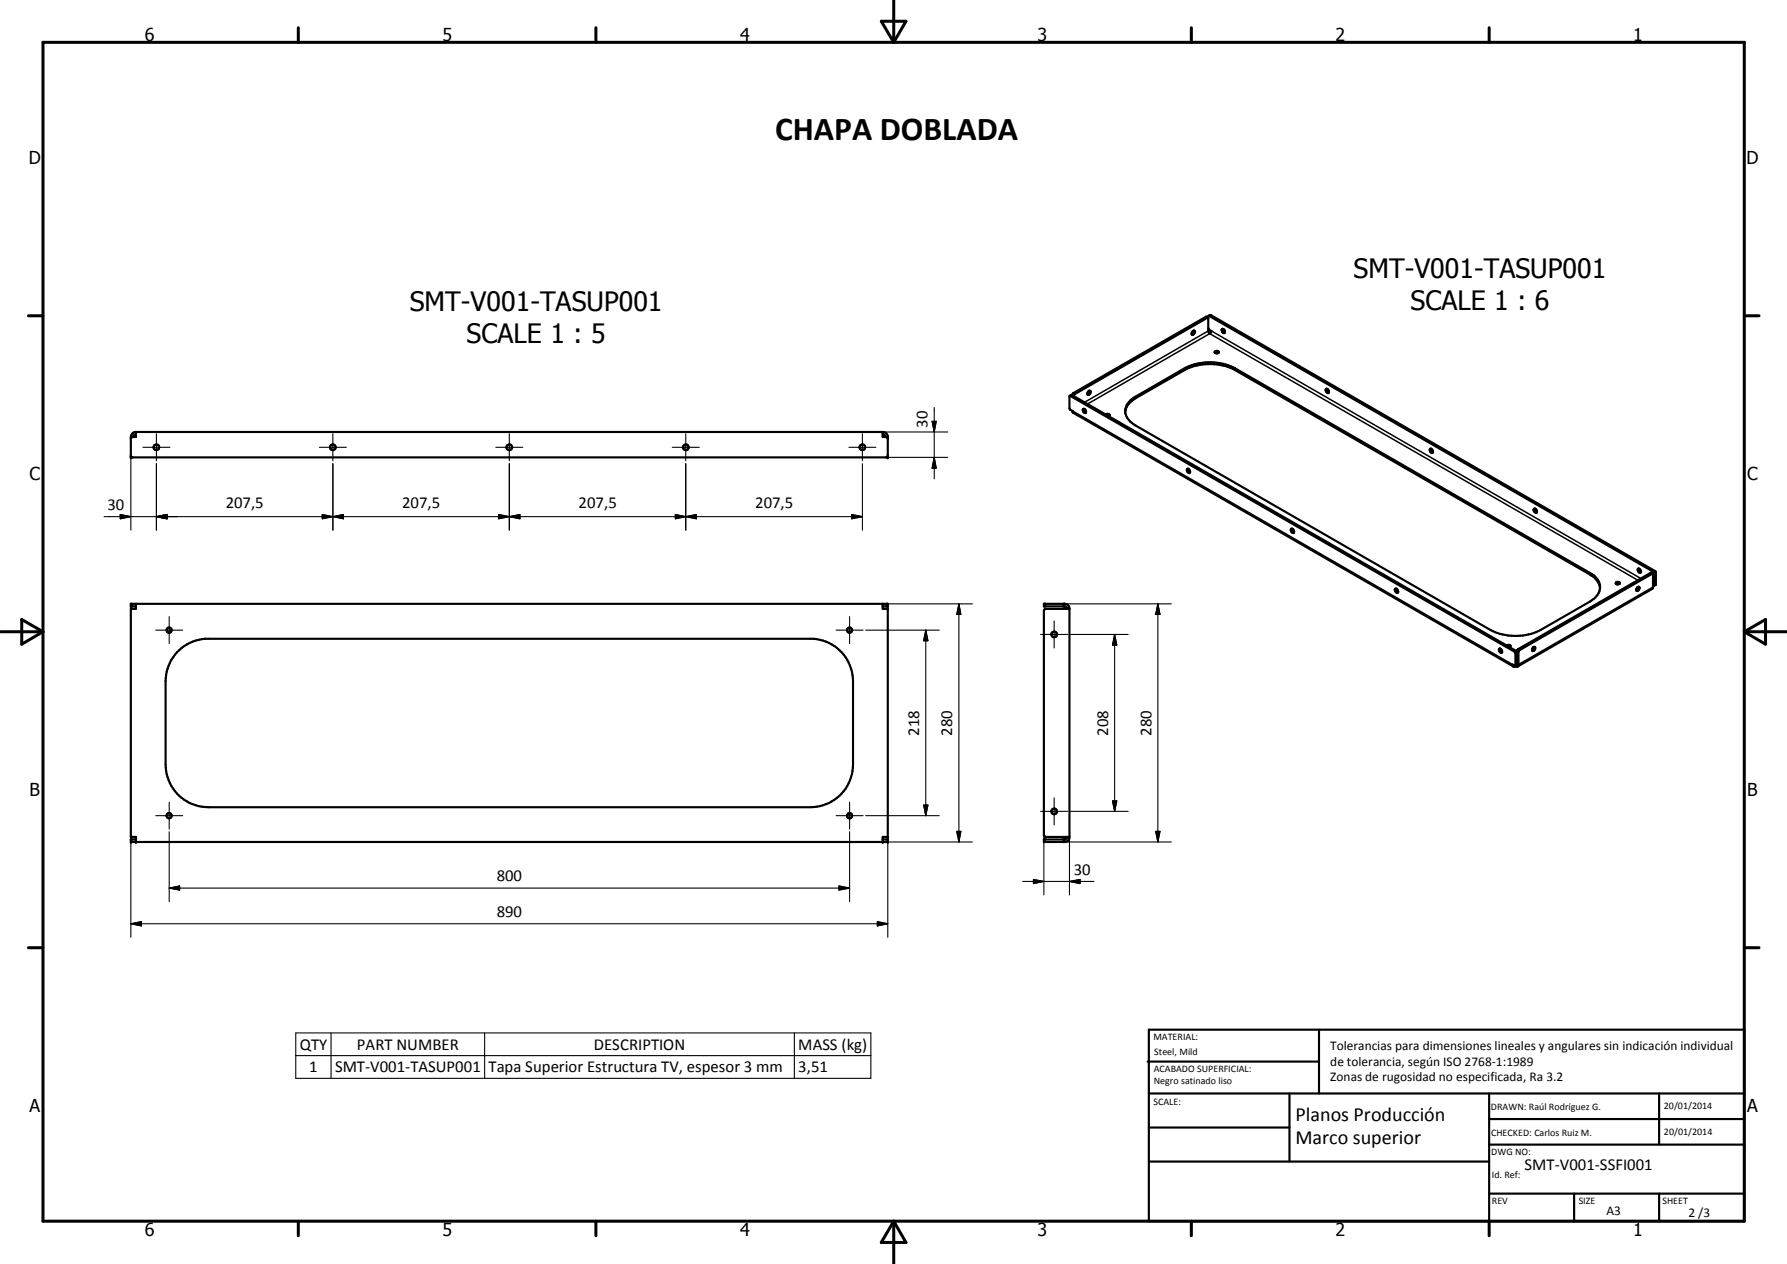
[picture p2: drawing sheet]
<svg xmlns="http://www.w3.org/2000/svg" width="420mm" height="297mm" viewBox="0 0 420 297" stroke-linecap="round" stroke-linejoin="round" font-family="sans-serif">
<g fill="none" stroke="#000" stroke-width=".51">
<path d="M280.4 77.9l.3-.2a.57 .57 0 0 1 .1 .7 .57 .57 0 0 1-.6 .2v-.5zM280.6 77.7l-.1 .4-.3 .3M284 74.6v.1M284 74.6l-31.4 18-.1 .5M284 74.6l-.5-.1-31.1 17.9-.2 .5M284 74.7l.1 .1M284.2 74.2l-.1 3.6 .3 .6 .4-.6-.5-.3-.2-.4M284.2 74.2l.5-.2 104.4 60.2 .2 .3v2.9M284.2 74.2l104.5 60.2 .2 .3v3M287.6 77.3h-.3a.63 .63 0 0 0 .6 .9l.1-.2M287.6 77.3l.3 .2 .1 .5M287.6 77.3l.1 .4 .3 .3"/>
<path d="M251.5 93l-.1 2.9 .2 .4M251.5 93l.5-.2 104.4 60.2 .3 .4M251.5 93l104.6 60.2 .2 .3v3.1M251.6 96.3h.1M251.7 96.3l.5 .3 .1 .4 103.5 59.6M254.7 96.1a.54 .54 0 0 1 .6 .3 .54 .54 0 0 1-.2 .7l-.4-.3-.1-.4zM255 96.1l.3 .7M255.8 92.1l.4-.3a.58 .58 0 0 1 .1 .7 .58 .58 0 0 1-.5 .3zM256.1 91.8l-.4 .8M260 97.4l.4-.2 .4 .2 .1 .3-.3 .1M260.4 97.7h.4M264.6 96.8a4.1 4.1 0 0 0 2.4 3.2l83.4 48a13.2 13.2 0 0 0 11.8 0l11.6-6.6a4.6 4.6 0 0 0 2.4-3.2"/>
<path d="M264.6 96.8a4.2 4.2 0 0 1 2.4-3.2l11.5-6.6a13.1 13.1 0 0 1 11.9 0l83.8 48.3a4 4 0 0 1 2 2.9M264.6 96.8a4 4 0 0 1 2.4-3.6l11.5-6.7a13.1 13.1 0 0 1 11.9 0l83.4 48.1a3.9 3.9 0 0 1 2.4 3.6M285.6 82.7l.3-.2 .7 .2a.54 .54 0 0 1-.5 .4 .54 .54 0 0 1-.5-.4zM285.7 82.9h.8M311.7 91.4a.53 .53 0 0 1 .7 .3 .53 .53 0 0 1-.2 .7l-.4-.4zM312.1 91.4v.3l.4 .4M30.8 107.2l.2 .3M31.2 101.8l.5-.3h176.1l.5 .3 .4 .6v5.1h-177.9v-4.8zM32 101.5v1.2h-.9l-.3 .3M32 102.1l-.6 .3v.3M207.5 101.5v1.2h.9l.3 .3M207.5 102.1l.4 .1 .2 .5"/>
<path d="M208.7 107.2l-.2 .3M279.1 110.2h.1a.64 .64 0 0 1 .4 1l-.4-.3zM279.4 110.2l.4 .7M336.2 105.5a.68 .68 0 0 1 .6 .9l-.6-.3zM336.5 105.5l.4 .7M360.6 119.6l.1-.1a.54 .54 0 0 1 .6 .4 .54 .54 0 0 1-.2 .6l-.5-.4zM361 119.5l.1 .6 .3 .2M303.6 124.2a.63 .63 0 0 1 .6 .4 .63 .63 0 0 1-.1 .7 .72 .72 0 0 1-.5-1.1zM303.9 124.2l.4 .8M328 138.4a.51 .51 0 0 1 .6 .3 .51 .51 0 0 1-.1 .6l-.5-.4zM328.3 138.3l.2 .6 .2 .2M379.9 136.9a.51 .51 0 0 1 .6-.1 .51 .51 0 0 1 .3 .4l-.7 .1z"/>
<path d="M380 137.2h.7M384.9 138l.4-.1 .2 .1-.2 .6-.4 .3-.2-.2zM385.1 133.7a.58 .58 0 0 1 .6 .3 .58 .58 0 0 1-.1 .6 .75 .75 0 0 1-.5-.9zM385.1 137.9l-.4 .7M385.4 133.6l.4 .8M388.6 134.8l-.6-.1-31.1 17.9-.2 .3v3.2l-.4 .4M388.6 134.8l-31.4 18-.2 .4v3.1l-.1 .3h-.6M388.6 134.8l.1 3.2-.2 .3-31.7 18.3M388.7 137.6l.2 .1M389.3 137.5l-.4 .2M389.3 137.4v.1M32 142.5h-1.2v-.6h177.9v.6h-1.2"/>
<path d="M32 141.9v1.2h-1.2v53.6h1.2v1.2M41.6 153.3a10.2 10.2 0 0 1 6.6-3.2h143.1a10 10 0 0 1 9.3 10v19.6a10 10 0 0 1-10 10h-141.6a10 10 0 0 1-10.1-10v-19.6a10.3 10.3 0 0 1 2.7-6.8zM207.5 141.9v1.2h1.2v53.6h-1.2v1.2M250.3 142.5h-4.9v-.6h5.1a1.2 1.2 0 0 1 .9 1.2M250.3 141.9v.6M250.3 142.5l.3 .1 .3 .5M251.4 143.1h-5.5l-.4 .2-.1 .2v52.8l.1 .2 .4 .2h5.5M251.4 143.1v53.6M352.5 152.5a.57 .57 0 0 1 .6 .2 .57 .57 0 0 1-.1 .7 .75 .75 0 0 1-.5-.9zM352.8 152.4l.4 .8M354.2 151.7l.8-.1 .2 .2-.2 .2M354.7 151.9l.3 .1"/>
<path d="M355 152l-.1 .1M356.3 156.5l-.7-.3 .2 .4h.5M356.3 156.4v.1M360.4 152.2l.3-.2 .3 .1a.68 .68 0 0 1-.7 .9l-.1-.3zM360.6 152l-.4 .8M32 197.3h-1.2v.6h177.9v-.6h-1.2M250.3 197.3v.6M250.9 196.7v.2l-.5 .4h-5v.6h5.1l.9-.7v-.5M269.8 249.5h40.3M270.1 242h140v45h-140zM270.1 257h140M303.2 257v16"/>
<path d="M310.1 242v15M350.1 257v30M390.1 257v12M270.1 265h33.1M270.1 273h80M350.1 269h60M350.1 263h60M350.1 280.5h60M370.1 280.5v6.5M390.1 280.5v6.5"/>
<circle cx="36.8" cy="105.1" r=".66"/>
<circle cx="78.3" cy="105.1" r=".66"/>
<circle cx="119.7" cy="105.1" r=".66"/>
<circle cx="161.2" cy="105.1" r=".67"/>
<circle cx="202.8" cy="105.1" r=".66"/>
<circle cx="39.8" cy="148.1" r=".59"/>
<circle cx="199.7" cy="148.1" r=".61"/>
<circle cx="247.9" cy="149.1" r=".66"/>
<circle cx="39.8" cy="191.7" r=".6"/>
<circle cx="199.7" cy="191.7" r=".61"/>
<circle cx="247.9" cy="190.7" r=".66"/>
</g>
<g fill="#000">
<circle cx="30.8" cy="107.5" r=".25"/>
<circle cx="32" cy="101.5" r=".25"/>
<circle cx="207.5" cy="101.5" r=".25"/>
<circle cx="208.7" cy="107.5" r=".25"/>
<circle cx="30.8" cy="142.5" r=".25"/>
<circle cx="30.8" cy="141.9" r=".25"/>
<circle cx="32" cy="141.9" r=".25"/>
<circle cx="207.5" cy="141.9" r=".25"/>
<circle cx="208.7" cy="142.5" r=".25"/>
<circle cx="208.7" cy="141.9" r=".25"/>
<circle cx="208.7" cy="143.1" r=".25"/>
<circle cx="30.8" cy="197.3" r=".25"/>
<circle cx="30.8" cy="197.9" r=".25"/>
<circle cx="32" cy="197.9" r=".25"/>
<circle cx="207.5" cy="197.9" r=".25"/>
<circle cx="208.7" cy="197.3" r=".25"/>
<circle cx="208.7" cy="196.7" r=".25"/>
<circle cx="208.7" cy="197.9" r=".25"/>
</g>
<g fill="none" stroke="#000" stroke-width=".35">
<path d="M283.5 74.5l.4 .2M284.1 77.8l-29.1 16.7M284.7 74l-.4 .3M284.8 77.8l101 58.1M252 92.8l-.3 .2M252.2 92.8l.3 .2M252.2 96.6l103.4 59.6M252.4 92.4l.4 .2M255.7 95l28.7-16.6 100.7 58M267 93.2v.4M278.5 86.5v.5M290.4 86.5v.5"/>
<path d="M373.8 134.6v.4M388 134.7l.4 .2M388.7 138l-31.7 18.2-.3-.2M389.1 134.2l-.4 .2M389.3 134.6l-.4 .2M389.3 137.3l-.4 .2M356.4 153l-.3 .2M356.7 156.1l-.4 .2M356.7 153.4l-.4 .2M356.7 153l.3 .2M356.9 152.6l.4 .2"/>
</g>
<g fill="none" stroke="#000" stroke-width=".71">
<path d="M10.1 9.9h400v277.1h-400zM70.1 6.5v3.4M140.1 6.5v3.4M207.2 5h5.8l-2.9 4.9zM210.1 0v9.9M280.1 6.5v3.4M350.1 6.5v3.4M6.7 74.2h3.4M410.1 74.2h3.5M.1 148.5h10M5.1 145.6l5 2.9-5 2.9zM410.1 148.5h10"/>
<path d="M410.1 148.5l5-2.9v5.8zM6.7 222.7h3.4M410.1 222.7h3.5M70.1 287v3.4M140.1 287v3.4M210.1 287v10M210.1 287l2.9 5h-5.8zM280.1 287v3.4M350.1 287v3.4"/>
</g>
<g fill="none" stroke="#000" stroke-width=".25">
<path d="M219.1 99h1l-.4 2.5zM219.7 95.8v16.7M30.8 107.1v17.5M33.6 105.1h6.4M36.8 101.9v6.4M36.8 109v15.6M75.1 105.1h6.3M78.3 101.9v6.4M78.3 109v15.6M116.6 105.1h6.3M119.7 101.9v6.4M119.7 109v15.6"/>
<path d="M158.1 105.1h6.3M161.2 101.9v6.4M161.2 109v15.6M199.6 105.1h6.3M202.8 101.9v6.4M202.8 109v15.6M207.5 101.5h15.3M208.4 107.5h14.4M219.7 107.5l.4 2.5h-1zM24.5 121.4h178.3M28.3 120.9l2.5 .5-2.5 .5zM36.8 121.4l2.5-.5v1z"/>
<path d="M75.8 120.9l2.5 .5-2.5 .5zM75.8 120.9l5 1v-1l-5 1zM78.3 121.4l2.5-.5v1zM117.3 120.9l2.4 .5-2.4 .5zM117.3 120.9l4.9 1v-1l-4.9 1zM119.7 121.4l2.5-.5v1zM158.8 120.9l2.4 .5-2.4 .5zM161.2 121.4l2.5-.5v1zM200.2 120.9l2.6 .5-2.6 .5zM36.6 148.1h6.4M39.8 144.9v6.4M196.6 148.1h6.3"/>
<path d="M199.8 144.9v6.4M203.5 148.1h17.3M207.5 141.9h21.1M217.7 148.1l.5 2.5h-1zM217.7 148.1v43.6M225.5 141.9l.4 2.5h-1zM225.5 141.9v56M244.7 149.1h6.3M247.9 145.9v6.4M249.8 141.9h25.6M251.7 149.1h13.5M262.1 149.1l.5 2.5h-1z"/>
<path d="M262.1 149.1v41.6M272.2 141.9l.5 2.5h-1zM272.2 141.9v56M30.8 196.7v23.6M36.6 191.7h6.4M39.8 188.5v6.4M39.8 195.5v16.4M196.6 191.7h6.3M199.8 188.5v6.4M199.8 195.5v16.4M203.5 191.7h17.3M207.5 197.9h21.1"/>
<path d="M208.7 196.7v23.6M217.2 189.2h1l-.5 2.5zM224.9 195.4h1l-.4 2.5zM244.7 190.7h6.3M245.4 196.3v14M247.9 187.5v6.3M249.8 197.9h25.6M251.4 196.7v13.6M251.7 190.7h13.5M261.6 188.2h1l-.5 2.5zM271.7 195.4h1l-.5 2.5zM30.8 217.1l2.5-.5v1z"/>
<path d="M30.8 217.1h177.9M39.8 208.7l2.4-.5v1zM39.8 208.7h160M197.3 208.2l2.5 .5-2.5 .5zM206.3 216.6l2.4 .5-2.4 .5zM240.4 207.1h16.8M243 206.7l2.4 .4-2.4 .5zM251.4 207.1l2.5-.4v.9zM69.5 242.7h135.3v10.7h-135.3zM69.5 248.1h135.3M77.8 242.7v10.7M113.9 242.7v10.7"/>
<path d="M186.8 242.7v10.7"/>
</g>
<g fill="#000">
<path d="M219.1 99h1l-.4 2.5zM219.7 107.5l.4 2.5h-1zM28.3 120.9l2.5 .5-2.5 .5zM36.8 121.4l2.5-.5v1zM75.8 120.9l2.5 .5-2.5 .5zM78.3 121.4l2.5-.5v1zM117.3 120.9l2.4 .5-2.4 .5zM119.7 121.4l2.5-.5v1zM158.8 120.9l2.4 .5-2.4 .5zM161.2 121.4l2.5-.5v1zM200.2 120.9l2.6 .5-2.6 .5zM217.7 148.1l.5 2.5h-1z"/>
<path d="M225.5 141.9l.4 2.5h-1zM262.1 149.1l.5 2.5h-1zM272.2 141.9l.5 2.5h-1zM217.2 189.2h1l-.5 2.5zM224.9 195.4h1l-.4 2.5zM261.6 188.2h1l-.5 2.5zM271.7 195.4h1l-.5 2.5zM30.8 217.1l2.5-.5v1zM39.8 208.7l2.4-.5v1zM197.3 208.2l2.5 .5-2.5 .5zM206.3 216.6l2.4 .5-2.4 .5zM243 206.7l2.4 .4-2.4 .5z"/>
<path d="M251.4 207.1l2.5-.4v.9z"/>
</g>
<text font-size="7.9" x="182.2" y="32.9">CHAPA DOBLADA</text>
<g font-size="6.3">
<text x="318.3" y="65.4">SMT-V001-TASUP001</text>
<text x="96.3" y="73.2">SMT-V001-TASUP001</text>
<text x="331.6" y="72.9">SCALE 1 : 6</text>
<text x="109.7" y="80.7">SCALE 1 : 5</text>
</g>
<g font-size="4.7">
<text x="304.6" y="263.5">Planos Producción</text>
<text x="304.6" y="268.9">Marco superior</text>
</g>
<g font-size="4.2">
<text x="34" y="9.6">6</text>
<text x="104" y="9.6">5</text>
<text x="174" y="9.6">4</text>
<text x="244" y="9.6">3</text>
<text x="314" y="9.6">2</text>
<text x="384" y="9.6">1</text>
<text x="6.8" y="38.7">D</text>
<text x="410.6" y="38.7">D</text>
<text x="7" y="112.9">C</text>
<text x="410.8" y="112.9">C</text>
<text x="7" y="187.1">B</text>
<text x="410.8" y="187.1">B</text>
<text x="7" y="261.4">A</text>
<text x="410.8" y="261.4">A</text>
<text x="34" y="290.4">6</text>
<text x="104" y="290.4">5</text>
<text x="174" y="290.4">4</text>
<text x="244" y="290.4">3</text>
<text x="314" y="290.4">2</text>
<text x="384" y="290.4">1</text>
</g>
<g font-size="3.9">
<text x="218.1" y="100.5" transform="rotate(-90 218.1 100.5)">30</text>
<text x="25.3" y="119.9">30</text>
<text x="53.1" y="119.3">207,5</text>
<text x="94.6" y="119.3">207,5</text>
<text x="136" y="119.3">207,5</text>
<text x="177.5" y="119.3">207,5</text>
<text x="216.1" y="172.9" transform="rotate(-90 216.1 172.9)">218</text>
<text x="223.9" y="172.9" transform="rotate(-90 223.9 172.9)">280</text>
<text x="260.5" y="172.9" transform="rotate(-90 260.5 172.9)">208</text>
<text x="270.7" y="172.9" transform="rotate(-90 270.7 172.9)">280</text>
<text x="116.8" y="207.1">800</text>
<text x="252.5" y="205.6">30</text>
<text x="116.8" y="215.6">890</text>
<text x="70.5" y="246.7">QTY</text>
<text x="83.9" y="246.7">PART NUMBER</text>
<text x="139.6" y="246.7">DESCRIPTION</text>
<text x="187.7" y="246.8">MASS (kg)</text>
<text x="72.7" y="252">1</text>
<text x="78.8" y="252">SMT-V001-TASUP001</text>
<text x="114.9" y="252">Tapa Superior Estructura TV, espesor 3 mm</text>
<text x="187.7" y="252">3,51</text>
<text x="358.5" y="275">SMT-V001-SSFI001</text>
</g>
<g font-size="3.1">
<text x="312.7" y="246.8">Tolerancias para dimensiones lineales y angulares sin indicación individual</text>
<text x="312.7" y="250.4">de tolerancia, según ISO 2768-1:1989</text>
<text x="312.7" y="254">Zonas de rugosidad no especificada, Ra 3.2</text>
<text x="377.7" y="285.6">A3</text>
<text x="397" y="285.9">2 /3</text>
</g>
<g font-size="2.4">
<text x="271.2" y="244.4">MATERIAL:</text>
<text x="271.3" y="252">ACABADO SUPERFICIAL:</text>
<text x="271.4" y="247.9">Steel, Mild</text>
<text x="271.3" y="254.6">Negro satinado liso</text>
<text x="271.2" y="259.7">SCALE:</text>
<text x="350.6" y="260.8">DRAWN: Raúl Rodríguez G.</text>
<text x="391.2" y="260.6">20/01/2014</text>
<text x="350.6" y="267">CHECKED: Carlos Ruiz M.</text>
<text x="391.2" y="266.7">20/01/2014</text>
<text x="350.6" y="271.4">DWG NO:</text>
<text x="350.8" y="276.9">Id. Ref:</text>
<text x="350.8" y="282.8">REV</text>
<text x="371.2" y="282.9">SIZE</text>
<text x="390.9" y="282.9">SHEET</text>
</g>
</svg>
